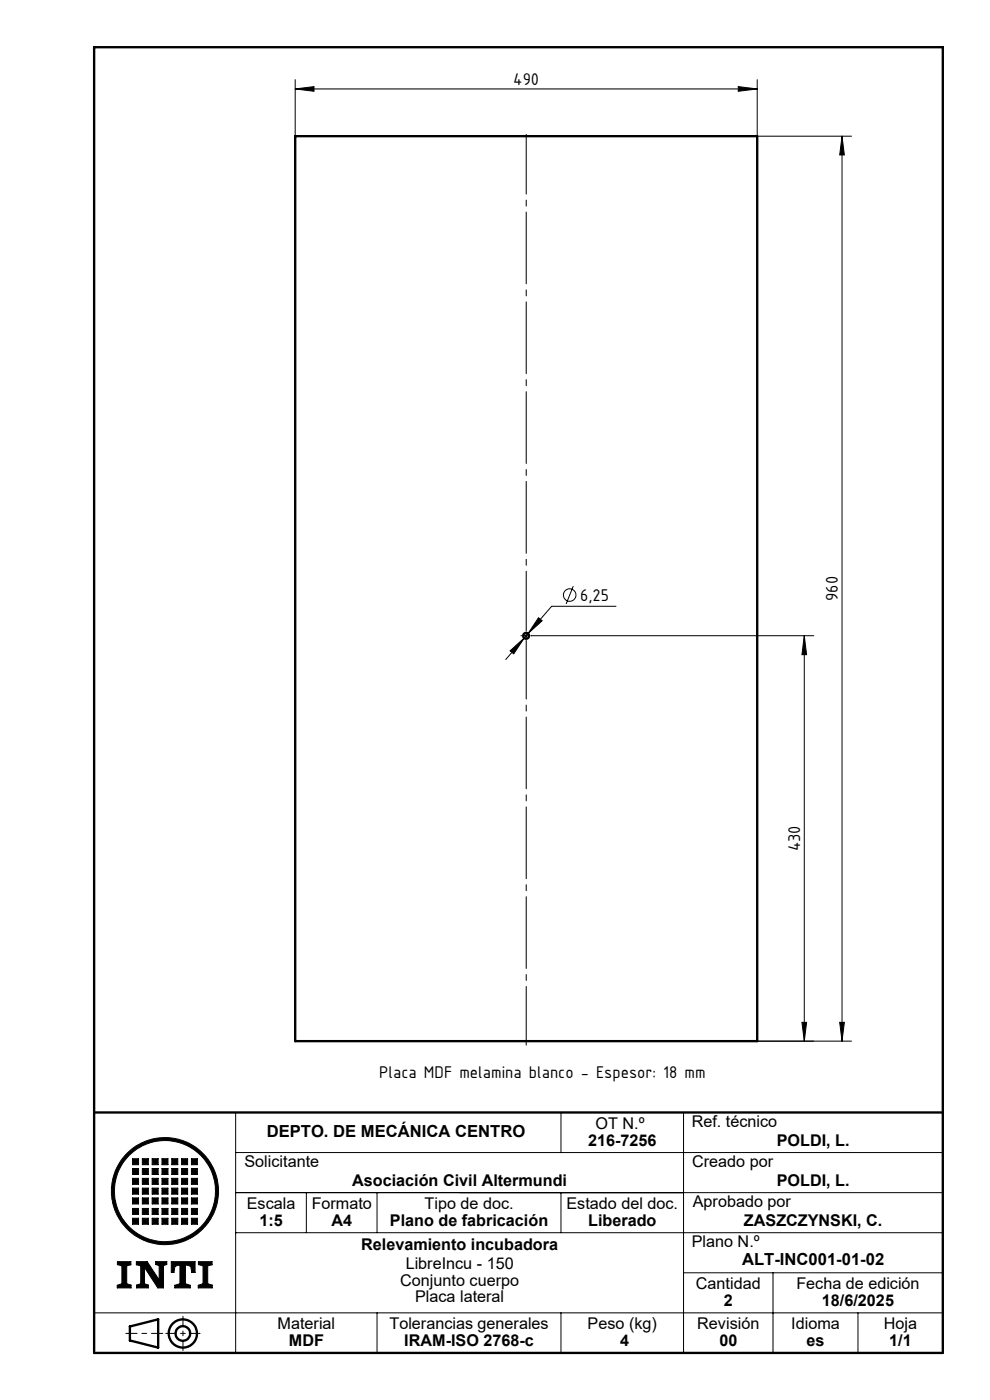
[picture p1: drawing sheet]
<svg xmlns="http://www.w3.org/2000/svg" width="210mm" height="297mm" viewBox="0 0 210 297" stroke-linecap="round" stroke-linejoin="round" font-family="sans-serif">
<g fill="none" stroke="#000" stroke-width=".21">
<path d="M62.6 18.9l4-.5v1zM62.6 16.9v12M62.6 18.9h98M156.6 18.4l4 .5-4 .5zM160.6 16.9v12h20M178.6 28.9l.5 4h-1zM178.6 28.9v192M108.2 138.1l3-2.7-2.2 3.3zM111.1 134.9h1M111.2 135.4l-3.9 4.5M111.6 134.4v1M112 134.4l-.8 1"/>
<path d="M112.7 134.9h59.9M114.2 131.1l.8 .6-3 2.7zM121.6 124.4l-1.5 3.7M130.7 128.6h-13.7l-5 5.8M170.6 134.9l.5 4h-1zM170.6 134.9v86M170.1 216.9h1l-.5 4zM178.1 216.9h1l-.5 4zM20 236v51M50 236v51M119 236v8.5M149.2 236h-4.2v51"/>
<path d="M160.6 220.9h20M28.1 245.8h1.3v1.3h-1.3zM28.1 247.9h1.3v1.3h-1.3zM28.1 250h1.3v1.2h-1.3zM28.1 252.1h1.3v1.2h-1.3zM28.1 254.1h1.3v1.3h-1.3zM28.1 256.4h1.3v1.2h-1.3zM28.1 258.4h1.3v1.3h-1.3zM30.2 245.8h1.3v1.3h-1.3zM30.2 247.9h1.3v1.3h-1.3zM30.2 250h1.3v1.2h-1.3zM30.2 252.1h1.3v1.2h-1.3z"/>
<path d="M30.2 254.1h1.3v1.3h-1.3zM30.2 256.4h1.3v1.2h-1.3zM30.2 258.4h1.3v1.3h-1.3zM32.3 245.8h1.2v1.3h-1.2zM32.3 247.9h1.2v1.3h-1.2zM32.3 250h1.2v1.2h-1.2zM32.3 252.1h1.2v1.2h-1.2zM32.3 254.1h1.2v1.3h-1.2zM32.3 256.4h1.2v1.2h-1.2zM32.3 258.4h1.2v1.3h-1.2zM34.4 245.8h1.2v1.3h-1.2zM34.4 247.9h1.2v1.3h-1.2z"/>
<path d="M34.4 250h1.2v1.2h-1.2zM34.4 252.1h1.2v1.2h-1.2zM34.4 254.1h1.2v1.3h-1.2zM34.4 256.4h1.2v1.2h-1.2zM34.4 258.4h1.2v1.3h-1.2zM36.4 245.8h1.3v1.3h-1.3zM36.4 247.9h1.3v1.3h-1.3zM36.4 250h1.3v1.2h-1.3zM36.4 252.1h1.3v1.2h-1.3zM36.4 254.1h1.3v1.3h-1.3zM36.4 256.4h1.3v1.2h-1.3zM36.4 258.4h1.3v1.3h-1.3z"/>
<path d="M38.5 245.8h1.3v1.3h-1.3zM38.5 247.9h1.3v1.3h-1.3zM38.5 250h1.3v1.2h-1.3zM38.5 252.1h1.3v1.2h-1.3zM38.5 254.1h1.3v1.3h-1.3zM38.5 256.4h1.3v1.2h-1.3zM38.5 258.4h1.3v1.3h-1.3zM40.6 245.8h1.3v1.3h-1.3zM40.6 247.9h1.3v1.3h-1.3zM40.6 250h1.3v1.2h-1.3zM40.6 252.1h1.3v1.2h-1.3zM40.6 254.1h1.3v1.3h-1.3z"/>
<path d="M40.6 256.4h1.3v1.2h-1.3zM40.6 258.4h1.3v1.3h-1.3zM50 253h150M50 244.5h150M65 253v8.5M80 253v8.5M119 253v8.5M20 278.5h180M24.9 267.6h2.9v.7l-.9 .2v3.8l.9 .3v.6h-2.9v-.5l1-.4v-3.8l-1-.2zM28.9 267.6h2.3l2.6 3.9v-3l-.8-.3v-.6h2.4v.6l-.7 .3v4.7h-1.2l-2.8-4.3v3.4l.8 .3v.6h-2.5v-.6l.8-.3v-3.8l-.9-.2zM36.3 267.6h5.1v2.3h-.7l-.2-1.3-1.2-.3v4l1.1 .4v.5h-3.3v-.5l1.1-.4v-4l-1.1 .3-.2 1.3h-.6zM42.1 267.6h2.9v.7l-.9 .2v3.8l.9 .3v.6h-2.9v-.5l1-.4v-3.8l-1-.2z"/>
<path d="M50 261.5h150M80 278.5v8.5M119 278.5v8.5M145 270h55M164 270v17M182 278.5v8.5"/>
<circle cx="120.8" cy="126.2" r="1.32"/>
<circle cx="35" cy="252.7" r="11.4"/>
<circle cx="35" cy="252.7" r="10.7"/>
</g>
<g fill="none" stroke="#000" stroke-width=".5">
<path d="M20 10h180v277h-180zM62.6 28.9h98v192h-98zM20 236h180M27.6 281.4l5.9-1.5v6l-5.9-1.5z"/>
<circle cx="111.6" cy="134.9" r=".62"/>
<circle cx="38.8" cy="282.9" r="3"/>
<circle cx="38.8" cy="282.9" r="1.55"/>
</g>
<path d="M26.7 282.9h7.8" fill="none" stroke="#000" stroke-width=".21" stroke-dasharray="6.1 1 1 1" stroke-dashoffset="3.7"/>
<path d="M38.8 279.2v7.3M35.2 282.9h7.2" fill="none" stroke="#000" stroke-width=".21" stroke-dasharray="6.1 1 1 1" stroke-dashoffset="4"/>
<g fill="#000">
<path d="M24.9 267.6v.7l1 .2v3.8l-1 .4v.5h2.9v-.6l-.9-.3v-3.8l.9-.2v-.7zM36.3 267.6v2.3h.6l.2-1.3 1.1-.3v4l-1.1 .4v.5h3.3v-.5l-1.1-.4v-4l1.2 .3 .2 1.3h.7v-2.3zM42.1 267.6v.7l1 .2v3.8l-1 .4v.5h2.9v-.6l-.9-.3v-3.8l.9-.2v-.7zM28.1 258.4v1.3h1.3v-1.3zM30.2 258.4v1.3h1.3v-1.3zM32.3 258.4v1.3h1.2v-1.3zM34.4 258.4v1.3h1.2v-1.3zM36.4 258.4v1.3h1.3v-1.3zM38.5 258.4v1.3h1.3v-1.3zM40.6 258.4v1.3h1.3v-1.3zM40.6 256.4v1.2h1.3v-1.2zM40.6 254.1v1.3h1.3v-1.3zM38.5 254.1v1.3h1.3v-1.3zM38.5 256.4v1.2h1.3v-1.2zM36.4 256.4v1.2h1.3v-1.2zM36.4 254.1v1.3h1.3v-1.3zM34.4 254.1v1.3h1.2v-1.3zM34.4 256.4v1.2h1.2v-1.2zM32.3 256.4v1.2h1.2v-1.2zM32.3 254.1v1.3h1.2v-1.3zM30.2 254.1v1.3h1.3v-1.3zM30.2 256.4v1.2h1.3v-1.2zM28.1 256.4v1.2h1.3v-1.2zM28.1 254.1v1.3h1.3v-1.3zM28.1 252.1v1.2h1.3v-1.2zM30.2 252.1v1.2h1.3v-1.2zM32.3 252.1v1.2h1.2v-1.2zM34.4 252.1v1.2h1.2v-1.2zM36.4 252.1v1.2h1.3v-1.2zM38.5 252.1v1.2h1.3v-1.2zM40.6 252.1v1.2h1.3v-1.2zM40.6 250v1.2h1.3v-1.2zM38.5 250v1.2h1.3v-1.2zM36.4 250v1.2h1.3v-1.2zM34.4 250v1.2h1.2v-1.2zM32.3 250v1.2h1.2v-1.2zM30.2 250v1.2h1.3v-1.2zM28.1 250v1.2h1.3v-1.2zM28.1 247.9v1.3h1.3v-1.3zM30.2 247.9v1.3h1.3v-1.3zM32.3 247.9v1.3h1.2v-1.3zM34.4 247.9v1.3h1.2v-1.3zM36.4 247.9v1.3h1.3v-1.3zM38.5 247.9v1.3h1.3v-1.3zM40.6 247.9v1.3h1.3v-1.3zM40.6 245.8v1.3h1.3v-1.3zM38.5 245.8v1.3h1.3v-1.3zM36.4 245.8v1.3h1.3v-1.3zM34.4 245.8v1.3h1.2v-1.3zM32.3 245.8v1.3h1.2v-1.3zM30.2 245.8v1.3h1.3v-1.3zM28.1 245.8v1.3h1.3v-1.3zM24.3 252.7a10.7 10.7 0 0 1 21.4 0 10.7 10.7 0 0 1-21.4 0zM23.6 252.7a11.4 11.4 0 0 0 22.8 0 11.4 11.4 0 0 0-22.8 0z" fill-rule="evenodd"/>
<path d="M28.9 267.6h2.3l2.6 3.9v-3l-.8-.3v-.6h2.4v.6l-.7 .3v4.7h-1.2l-2.8-4.3v3.4l.8 .3v.6h-2.5v-.6l.8-.3v-3.8l-.9-.2z" fill-rule="evenodd"/>
</g>
<path d="M111.6 133.9v-105.4" fill="none" stroke="#000" stroke-width=".21" stroke-dasharray="15.2 1.3 1.3 1.3" stroke-dashoffset="2.6"/>
<path d="M110.6 134.9h-.1M112.6 134.9h.1" fill="none" stroke="#000" stroke-width=".21" stroke-dasharray="15.2 1.3 1.3 1.3"/>
<path d="M111.6 135.9v85.8" fill="none" stroke="#000" stroke-width=".21" stroke-dasharray="15.2 1.3 1.3 1.3" stroke-dashoffset="2.8"/>
<g fill="#000">
<path d="M156.6 18.4l4 .5-4 .5zM62.6 18.9l4-.5v1z"/>
<path d="M108.2 138.1l.8 .6 2.2-3.3zM114.2 131.1l-2.2 3.3 3-2.7z"/>
<path d="M170.6 134.9l.5 4h-1zM170.1 216.9h1l-.5 4z"/>
<path d="M178.1 216.9h1l-.5 4zM178.6 28.9l.5 4h-1z"/>
</g>
<g font-size="3.9">
<text x="108.9" y="18">490</text>
<text x="123.1" y="127.4">6,25</text>
<text x="177.7" y="127.5" transform="rotate(-90 177.7 127.5)">960</text>
<text x="169.7" y="180.6" transform="rotate(-90 169.7 180.6)">430</text>
<text x="80.4" y="228.7">Placa MDF melamina blanco - Espesor: 18 mm</text>
</g>
<g font-size="3.5">
<text x="56.6" y="241.2">DEPTO. DE MECÁNICA CENTRO</text>
<text x="157.4" y="268.5">ALT-INC001-01-02</text>
</g>
<g font-size="3.4">
<text x="126.3" y="239.5">OT N.º</text>
<text x="146.7" y="239.1">Ref. técnico</text>
<text x="124.8" y="243">216-7256</text>
<text x="164.8" y="243">POLDI, L.</text>
<text x="51.9" y="247.5">Solicitante</text>
<text x="74.7" y="251.6">Asociación Civil Altermundi</text>
<text x="146.8" y="247.5">Creado por</text>
<text x="164.8" y="251.6">POLDI, L.</text>
<text x="52.4" y="256.5">Escala</text>
<text x="66.1" y="256.5">Formato</text>
<text x="90" y="256.5">Tipo de doc.</text>
<text x="120.2" y="256.5">Estado del doc.</text>
<text x="147" y="256">Aprobado por</text>
<text x="55" y="260">1:5</text>
<text x="70.3" y="260">A4</text>
<text x="82.7" y="260">Plano de fabricación</text>
<text x="124.8" y="260">Liberado</text>
<text x="157.8" y="260">ZASZCZYNSKI, C.</text>
<text x="76.6" y="265.1">Relevamiento incubadora</text>
<text x="86.1" y="269.3">LibreIncu - 150</text>
<text x="146.7" y="264.5">Plano N.º</text>
<text x="84.9" y="272.8">Conjunto cuerpo</text>
<text x="147.6" y="273.5">Cantidad</text>
<text x="168.9" y="273.5">Fecha de edición</text>
<text x="58.9" y="282">Material</text>
<text x="82.6" y="282">Tolerancias generales</text>
<text x="88.1" y="276.3">Placa lateral</text>
<text x="124.6" y="282">Peso (kg)</text>
<text x="147.9" y="282">Revisión</text>
<text x="153.5" y="277">2</text>
<text x="167.8" y="282">Idioma</text>
<text x="174.4" y="277">18/6/2025</text>
<text x="187.5" y="282">Hoja</text>
<text x="61.3" y="285.5">MDF</text>
<text x="85.8" y="285.5">IRAM-ISO 2768-c</text>
<text x="131.5" y="285.5">4</text>
<text x="152.6" y="285.5">00</text>
<text x="171.1" y="285.5">es</text>
<text x="188.6" y="285.5">1/1</text>
</g>
</svg>
